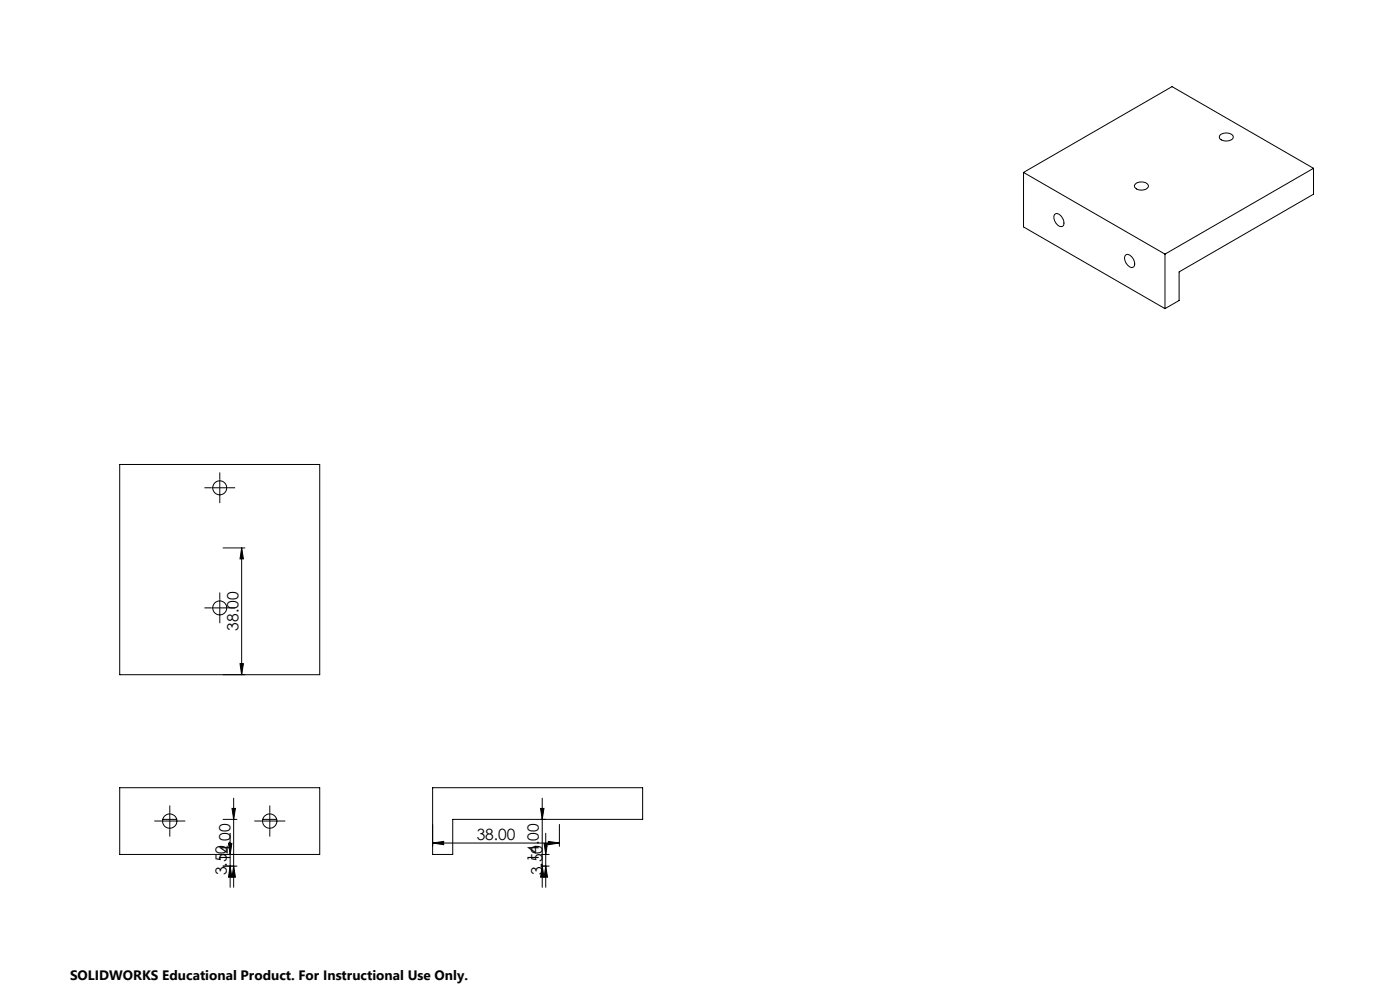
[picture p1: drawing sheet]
<svg xmlns="http://www.w3.org/2000/svg" width="420mm" height="297mm" viewBox="0 0 420 297" stroke-linecap="round" stroke-linejoin="round" font-family="sans-serif">
<g fill="none" stroke="#000" stroke-width=".3">
<path d="M307.1 51.7l42.4 24.5M307.1 51.7v16.3l42.4 24.5M340.5 55.2a2.64 2.64 0 0 1 4 .5 2.4 2.4 0 0 1-3.8 .7l-.4-.5zM366.1 40.4a2.69 2.69 0 0 1 3.9 .6 2.14 2.14 0 0 1-3 1.2 1.05 1.05 0 0 1-1.1-.6 1.05 1.05 0 0 1 .2-1.2zM394.1 50.4l-42.5-24.4-44.5 25.7M394.1 50.4l-44.6 25.8M394.1 50.4v7.8l-40.4 23.3v8.6l-4.2 2.4M316.4 64.2a1.71 1.71 0 0 1 2.4 1.3 1.39 1.39 0 0 1-.6 2.4 2.86 2.86 0 0 1-1.8-3.7zM337.8 76.4a2.41 2.41 0 0 1 2.6 2.4 1.06 1.06 0 0 1-.6 1.3 1.06 1.06 0 0 1-1.3-.5 2.41 2.41 0 0 1-.7-3.2zM349.5 76.2v16.3M35.9 139.2h60v63h-60zM66.9 164.2h6.6"/>
<path d="M72.5 164.2l.5 3.3h-1zM72.5 164.2v38M72 198.9h1l-.5 3.3zM35.9 236.1h60v20h-60zM70.1 239.2v26.7M129.8 236.1h63v9.5h-57v10.5h-6zM162.7 239.2v26.7M48.8 245.6h4.2M66.9 245.6h4.2M66.9 259.6h4.2M68.5 252.8h1.1l-.6 3.3zM69 259.6l.6 3.3h-1.1z"/>
<path d="M69 249.7v16.2M69.6 242.3h1l-.5 3.3zM70.1 259.6l.5 3.3h-1zM78.8 245.6h4.2M129.8 252.7l3.3-.5v.9zM129.8 252.7h38M162.2 242.3h1l-.5 3.3zM162.3 256.1h2.4M162.3 259.6h2.4M162.7 259.6l.5 3.3h-1zM163.2 252.8h1.1l-.6 3.3zM163.7 259.6l.6 3.3h-1.1z"/>
<path d="M163.7 249.7v16.2M164.5 252.2l3.3 .5-3.3 .4zM167.8 247.1v6.5"/>
<circle cx="65.9" cy="146.2" r="2.1"/>
<circle cx="65.9" cy="182.2" r="2.1"/>
<circle cx="50.9" cy="246.1" r="2.15"/>
<circle cx="80.9" cy="246.1" r="2.16"/>
</g>
<path d="M72.5 164.2l.5 3.3h-1zM72 198.9h1l-.5 3.3zM68.5 252.8h1.1l-.6 3.3zM69 259.6l.6 3.3h-1.1zM69.6 242.3h1l-.5 3.3zM70.1 259.6l.5 3.3h-1zM129.8 252.7l3.3-.5v.9zM162.2 242.3h1l-.5 3.3zM162.7 259.6l.5 3.3h-1zM163.2 252.8h1.1l-.6 3.3zM163.7 259.6l.6 3.3h-1.1zM164.5 252.2l3.3 .5-3.3 .4z" fill="#000"/>
<g fill="none" stroke="#000" stroke-width=".3" stroke-dasharray="15.2 1.3 1.3 1.3" stroke-linecap="butt">
<path d="M63.4 146.2h-2.1M65.9 146.2v-2.5M65.9 146.2h-2.5M65.9 146.2v2.5M65.9 146.2h2.5M65.9 143.7v-2.1M65.9 148.7v2.1M68.4 146.2h2.1M65.9 179.7v-2.1M63.4 182.2h-2.1M65.9 182.2v-2.5M65.9 182.2h-2.5"/>
<path d="M65.9 182.2v2.5M65.9 182.2h2.5M65.9 184.7v2.1M68.4 182.2h2.1M48.4 246.1h-2.1M50.9 246.1v-2.5M50.9 246.1h-2.5M50.9 246.1v2.5M50.9 246.1h2.5M50.9 243.6v-2.2M50.9 248.6v2.1M53.4 246.1h2.2"/>
<path d="M78.4 246.1h-2.1M80.9 246.1v-2.5M80.9 246.1h-2.5M80.9 246.1v2.5M80.9 246.1h2.5M80.9 243.6v-2.2M80.9 248.6v2.1M83.4 246.1h2.2"/>
</g>
<g font-size="4.7">
<text x="71.5" y="189" transform="rotate(-90 71.5 189)">38.00</text>
<text x="143" y="251.6">38.00</text>
<text x="68.1" y="262.3" transform="rotate(-90 68.1 262.3)">3.50</text>
<text x="69.1" y="258.4" transform="rotate(-90 69.1 258.4)">14.00</text>
<text x="161.7" y="258.4" transform="rotate(-90 161.7 258.4)">14.00</text>
<text x="162.7" y="262.3" transform="rotate(-90 162.7 262.3)">3.50</text>
</g>
<text font-size="4.1" x="21" y="293.7">SOLIDWORKS Educational Product. For Instructional Use Only.</text>
</svg>
